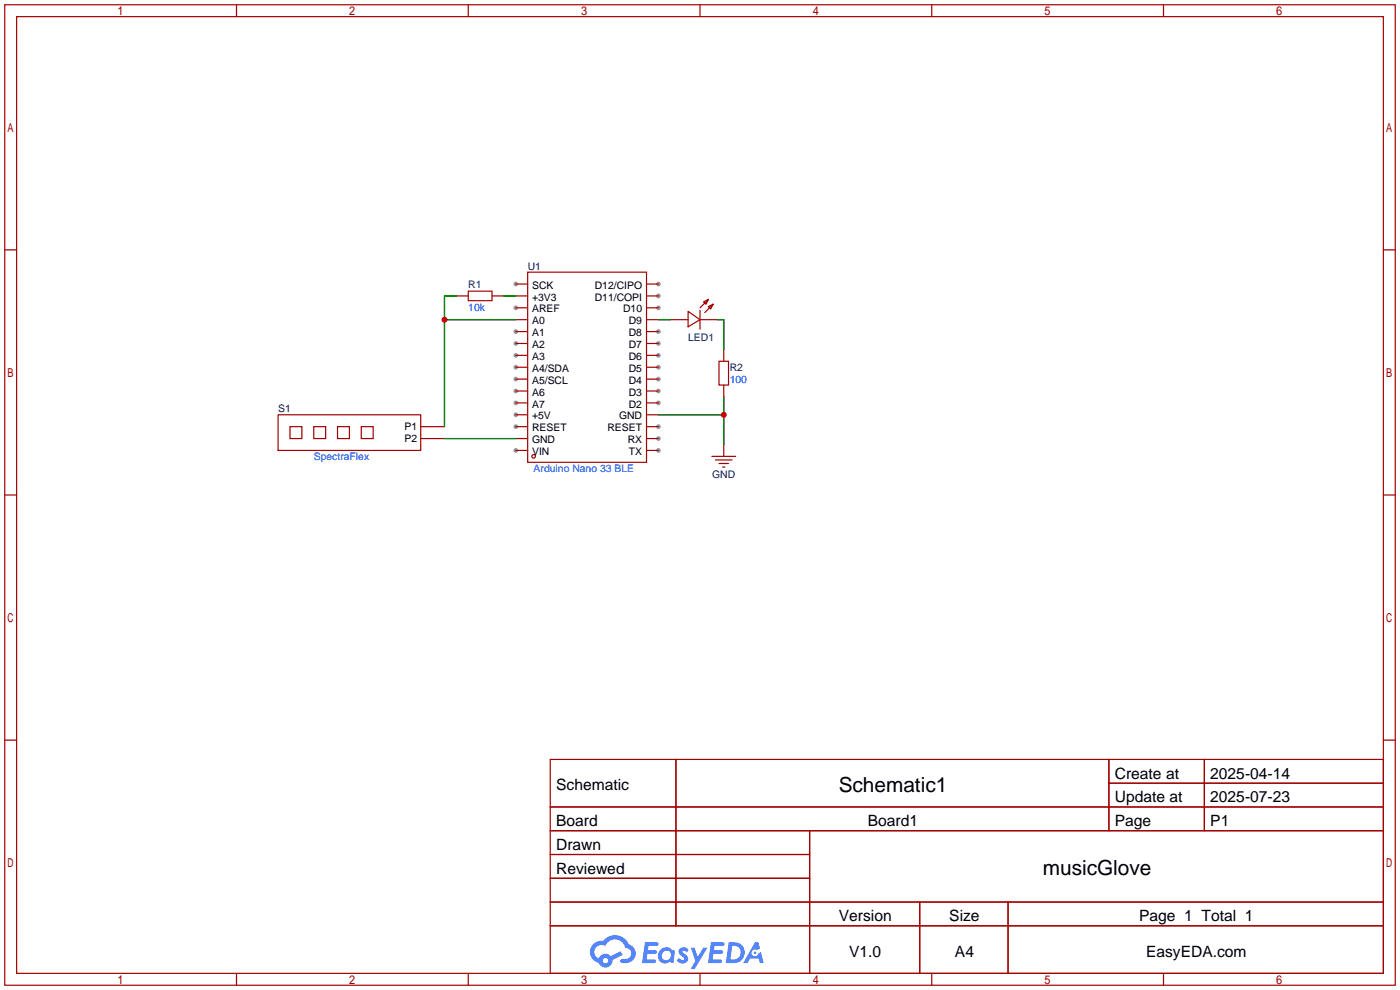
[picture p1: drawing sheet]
<svg xmlns="http://www.w3.org/2000/svg" width="299mm" height="212mm" viewBox="0 0 299 212" stroke-linecap="round" stroke-linejoin="round" font-family="sans-serif">
<g fill="#999">
<circle cx="110.2" cy="65.8" r=".51"/>
<circle cx="110.2" cy="91.2" r=".51"/>
<circle cx="110.2" cy="60.7" r=".51"/>
<circle cx="110.2" cy="88.6" r=".51"/>
<circle cx="110.2" cy="70.9" r=".51"/>
<circle cx="110.2" cy="73.4" r=".51"/>
<circle cx="110.2" cy="75.9" r=".51"/>
<circle cx="110.2" cy="78.5" r=".51"/>
<circle cx="110.2" cy="81" r=".51"/>
<circle cx="110.2" cy="83.6" r=".51"/>
<circle cx="110.2" cy="86.1" r=".51"/>
<circle cx="110.2" cy="96.3" r=".51"/>
<circle cx="140.7" cy="91.2" r=".51"/>
<circle cx="140.7" cy="60.7" r=".51"/>
<circle cx="140.7" cy="63.2" r=".51"/>
<circle cx="140.7" cy="65.8" r=".51"/>
<circle cx="140.7" cy="70.9" r=".51"/>
<circle cx="140.7" cy="73.4" r=".51"/>
<circle cx="140.7" cy="75.9" r=".51"/>
<circle cx="140.7" cy="78.5" r=".51"/>
<circle cx="140.7" cy="81" r=".51"/>
<circle cx="140.7" cy="83.6" r=".51"/>
<circle cx="140.7" cy="86.1" r=".51"/>
<circle cx="140.7" cy="93.7" r=".51"/>
<circle cx="140.7" cy="96.3" r=".51"/>
</g>
<g fill="none" stroke="#a10000" stroke-width=".25">
<path d="M1 1h297.2v209.6h-297.2zM3.6 3.6h292.1v204.4h-292.1zM50.5 1v2.6M100.1 1v2.6M149.6 1v2.6M199.1 1v2.6M248.7 1v2.6M1 53.4h2.6M295.7 53.4h2.5M1 105.8h2.6M295.7 105.8h2.5M1 158.2h2.6"/>
<path d="M295.7 158.2h2.5M117.6 162.3h178.1v45.7h-178.1zM117.6 172.5h178.1M117.6 177.5h178.1M144.5 162.3v35.6M173 177.5v30.5M237 162.3v15.2M237 167.4h58.7M257.4 162.3v15.2M117.6 182.6h55.4M117.6 192.8h178.1M117.6 187.7h55.4"/>
<path d="M117.6 197.9h178.1M196.6 192.8v15.2M215.4 192.8v15.2M50.5 208v2.6M100.1 208v2.6M149.6 208v2.6M199.1 208v2.6M248.7 208v2.6"/>
</g>
<g fill="#5487ff">
<path d="M145.3 202.7a1.3 1.3 0 0 1 1.9 .3l-.4 .6a.54 .54 0 0 0-.9-.2l.1 .2a1.34 1.34 0 0 1 .9 1.8 1.47 1.47 0 0 1-2.3-.1l.5-.6 .8 .5a.31 .31 0 0 0 .4-.3 .31 .31 0 0 0-.3-.4 1.12 1.12 0 0 1-.7-1.8z"/>
<path d="M147.6 202.5h.9l.6 2 1.2-2h.9l-2.7 4.6h-.9l1-1.7z"/>
<path d="M137.8 201.4h1.7a1.31 1.31 0 0 1 1.2 .2 .4 .4 0 0 1-.3 .5l-1.8 .1-.1 .9h1.6a.4 .4 0 0 1 .4 .4 .4 .4 0 0 1-.5 .4h-1.6l-.2 1.2h1.4a.46 .46 0 0 1 .5 0 .46 .46 0 0 1 .1 .5l-.4 .2h-2.6z"/>
<path d="M151.9 201.4h1.7a1.32 1.32 0 0 1 1.2 .2 .39 .39 0 0 1-.3 .5l-1.8 .1-.1 .9h1.6a.4 .4 0 0 1 .4 .4 .4 .4 0 0 1-.4 .4h-1.7l-.2 1.2h1.4a.46 .46 0 0 1 .5 0 .46 .46 0 0 1 .1 .5l-.4 .2h-2.6z"/>
<path d="M161.3 201.4h.8l.3 1.3-.6 .4a.75 .75 0 0 0-1.1 .3 .75 .75 0 0 0 .5 1 .75 .75 0 0 0 .9-.7l.5-.2 .6 2.3h-.8l-.3-.9h-1.8l-.5 .9h-1z"/>
<path d="M155.7 201.4l-.6 4.4h1.5a2.27 2.27 0 0 0 2.6-2.2 2.27 2.27 0 0 0-2.7-2.2zM156.5 202.1a1.5 1.5 0 0 1 1.8 1.6 1.5 1.5 0 0 1-1.9 1.4h-.3z"/>
<path d="M141.2 203a1.6 1.6 0 0 0-.3 2.3 1.6 1.6 0 0 0 2.3 .2l.7 .3 .3-2.4-.1-.3-.5-.1a1.58 1.58 0 0 0-2.4 0zM141.8 203.5a.98 .98 0 0 1 1.6 .4 .98 .98 0 0 1-1.1 1.3 .94 .94 0 0 1-.9-.7 .94 .94 0 0 1 .4-1z"/>
<path d="M126.8 201.8a2.37 2.37 0 0 0 1.1 4 1.54 1.54 0 0 0 1.8 1 1.54 1.54 0 0 0 1.2-1.6l2.2-1.1-.5-.8-2 1a1.57 1.57 0 0 0-2.7 .5 1.5 1.5 0 0 1-.7-2.1 1.5 1.5 0 0 1 2.2-.5 2.23 2.23 0 0 1 2.3-1.4 2.23 2.23 0 0 1 2 1.8 1.16 1.16 0 0 1 1.2 1.1 1.16 1.16 0 0 1-1.1 1.2h-.7a.47 .47 0 0 0-.5 .4 .47 .47 0 0 0 .4 .5 2.17 2.17 0 0 0 2.5-.9 2.17 2.17 0 0 0-.3-2.7l-.8-.4a3.2 3.2 0 0 0-5.5-.7l-1.1 .1zM128.8 205.3a.6 .6 0 0 1 1.2 0 .6 .6 0 0 1-1.2 0z"/>
<circle cx="161.4" cy="203.6" r=".28"/>
</g>
<g fill="none" stroke="#a10000" stroke-width=".25">
<path d="M112.8 58.2h25.4v40.6h-25.4zM97.5 63.2h2.6M100.1 62.2h5.1v2.1h-5.1zM105.2 63.2h2.5M110.2 65.8h2.6M110.2 63.2h2.6M110.2 60.7h2.6M110.2 68.3h2.6M110.2 70.9h2.6M110.2 73.4h2.6M110.2 75.9h2.6M110.2 78.5h2.6"/>
<path d="M138.2 65.8h2.5M138.2 63.2h2.5M138.2 60.7h2.5M138.2 68.3h2.5M138.2 70.9h2.5M138.2 73.4h2.5M138.2 75.9h2.5M138.2 78.5h2.5M143.3 68.3h3.8M147.1 66.5l2.5 1.8-2.5 1.5zM149.6 68.3h3.8M149.6 66.3v4.1"/>
<path d="M150.4 64.5l1-.5-.5 1zM151.4 65.5l1-.5-.5 1zM151.4 64l-1.8 1.8M152.4 65l-1.8 1.8M153.7 77.2h2v5.1h-2zM154.7 74.7v2.5M59.4 88.6h30.5v7.7h-30.5zM62 91.2h2.5v2.5h-2.5zM67.1 91.2h2.5v2.5h-2.5zM72.1 91.2h2.6v2.5h-2.6zM77.2 91.2h2.6v2.5h-2.6zM89.9 91.2h5.1"/>
<path d="M89.9 93.7h5.1M110.2 91.2h2.6M110.2 88.6h2.6M110.2 81h2.6M110.2 83.6h2.6M110.2 86.1h2.6M110.2 93.7h2.6M110.2 96.3h2.6M138.2 91.2h2.5M138.2 88.6h2.5M138.2 81h2.5M138.2 83.6h2.5"/>
<path d="M138.2 86.1h2.5M138.2 93.7h2.5M138.2 96.3h2.5M152.1 97.5h5.1M152.9 98.3h3.6M153.7 99.1h2M154.4 99.8h.5M154.7 82.3v2.5M154.7 95v2.5"/>
<circle cx="114" cy="97.5" r=".38"/>
</g>
<path d="M95 68.3h15.2M97.5 63.2h-2.5v28M107.7 63.2h2.5M140.7 68.3h2.6M153.4 68.3h1.3v6.4M95 93.7h15.2M140.7 88.6h14M154.7 84.8v10.2" fill="none" stroke="#008700" stroke-width=".25"/>
<g fill="#c00">
<circle cx="154.7" cy="88.6" r=".63"/>
<circle cx="95" cy="68.3" r=".63"/>
</g>
<g font-size="4.4">
<text x="179.2" y="169.2">Schematic1</text>
<text x="222.9" y="187">musicGlove</text>
</g>
<g font-size="3.3">
<text x="238.3" y="166.4">Create at</text>
<text x="258.7" y="166.4">2025-04-14</text>
<text x="118.9" y="168.9">Schematic</text>
<text x="238.3" y="171.5">Update at</text>
<text x="258.7" y="171.5">2025-07-23</text>
<text x="118.9" y="176.5">Board</text>
<text x="185.5" y="176.5">Board1</text>
<text x="238.3" y="176.5">Page</text>
<text x="258.7" y="176.5">P1</text>
<text x="118.9" y="181.6">Drawn</text>
<text x="118.9" y="186.7">Reviewed</text>
<text x="179.3" y="196.9">Version</text>
<text x="202.9" y="196.9">Size</text>
<text x="243.4" y="196.9">Page 1 Total 1</text>
<text x="181.5" y="204.5">V1.0</text>
<text x="204.1" y="204.5">A4</text>
<text x="244.9" y="204.5">EasyEDA.com</text>
</g>
<g font-size="2.2" fill="#000080">
<text x="112.8" y="57.7">U1</text>
<text x="100.1" y="61.5">R1</text>
<text x="147.1" y="72.9">LED1</text>
<text x="156" y="79.2">R2</text>
<text x="59.4" y="88.1">S1</text>
<text x="152.2" y="102.1">GND</text>
</g>
<g font-size="2.2">
<text x="113.7" y="64.2">+3V3</text>
<text x="113.7" y="61.7">SCK</text>
<text x="127.1" y="61.7">D12/CIPO</text>
<text x="127.1" y="64.2">D11/COPI</text>
<text x="113.7" y="66.8">AREF</text>
<text x="113.7" y="69.3">A0</text>
<text x="113.7" y="71.9">A1</text>
<text x="133.2" y="66.8">D10</text>
<text x="134.4" y="69.3">D9</text>
<text x="134.4" y="71.9">D8</text>
<text x="113.7" y="74.4">A2</text>
<text x="113.7" y="76.9">A3</text>
<text x="134.4" y="74.4">D7</text>
<text x="134.4" y="76.9">D6</text>
<text x="113.7" y="79.5">A4/SDA</text>
<text x="113.7" y="82">A5/SCL</text>
<text x="134.4" y="79.5">D5</text>
<text x="134.4" y="82">D4</text>
<text x="113.7" y="89.6">+5V</text>
<text x="113.7" y="84.6">A6</text>
<text x="113.7" y="87.1">A7</text>
<text x="132.3" y="89.6">GND</text>
<text x="134.4" y="84.6">D3</text>
<text x="134.4" y="87.1">D2</text>
<text x="86.4" y="94.5">P2</text>
<text x="86.4" y="91.9">P1</text>
<text x="113.7" y="92.2">RESET</text>
<text x="113.7" y="94.7">GND</text>
<text x="129.8" y="92.2">RESET</text>
<text x="134.2" y="94.7">RX</text>
<text x="113.7" y="97.3">VIN</text>
<text x="134.4" y="97.3">TX</text>
</g>
<g font-size="2.2" fill="#00f">
<text x="100.1" y="66.5">10k</text>
<text x="156" y="81.8">100</text>
<text x="67.1" y="98.3">SpectraFlex</text>
<text x="114" y="100.8">Arduino Nano 33 BLE</text>
</g>
</svg>
